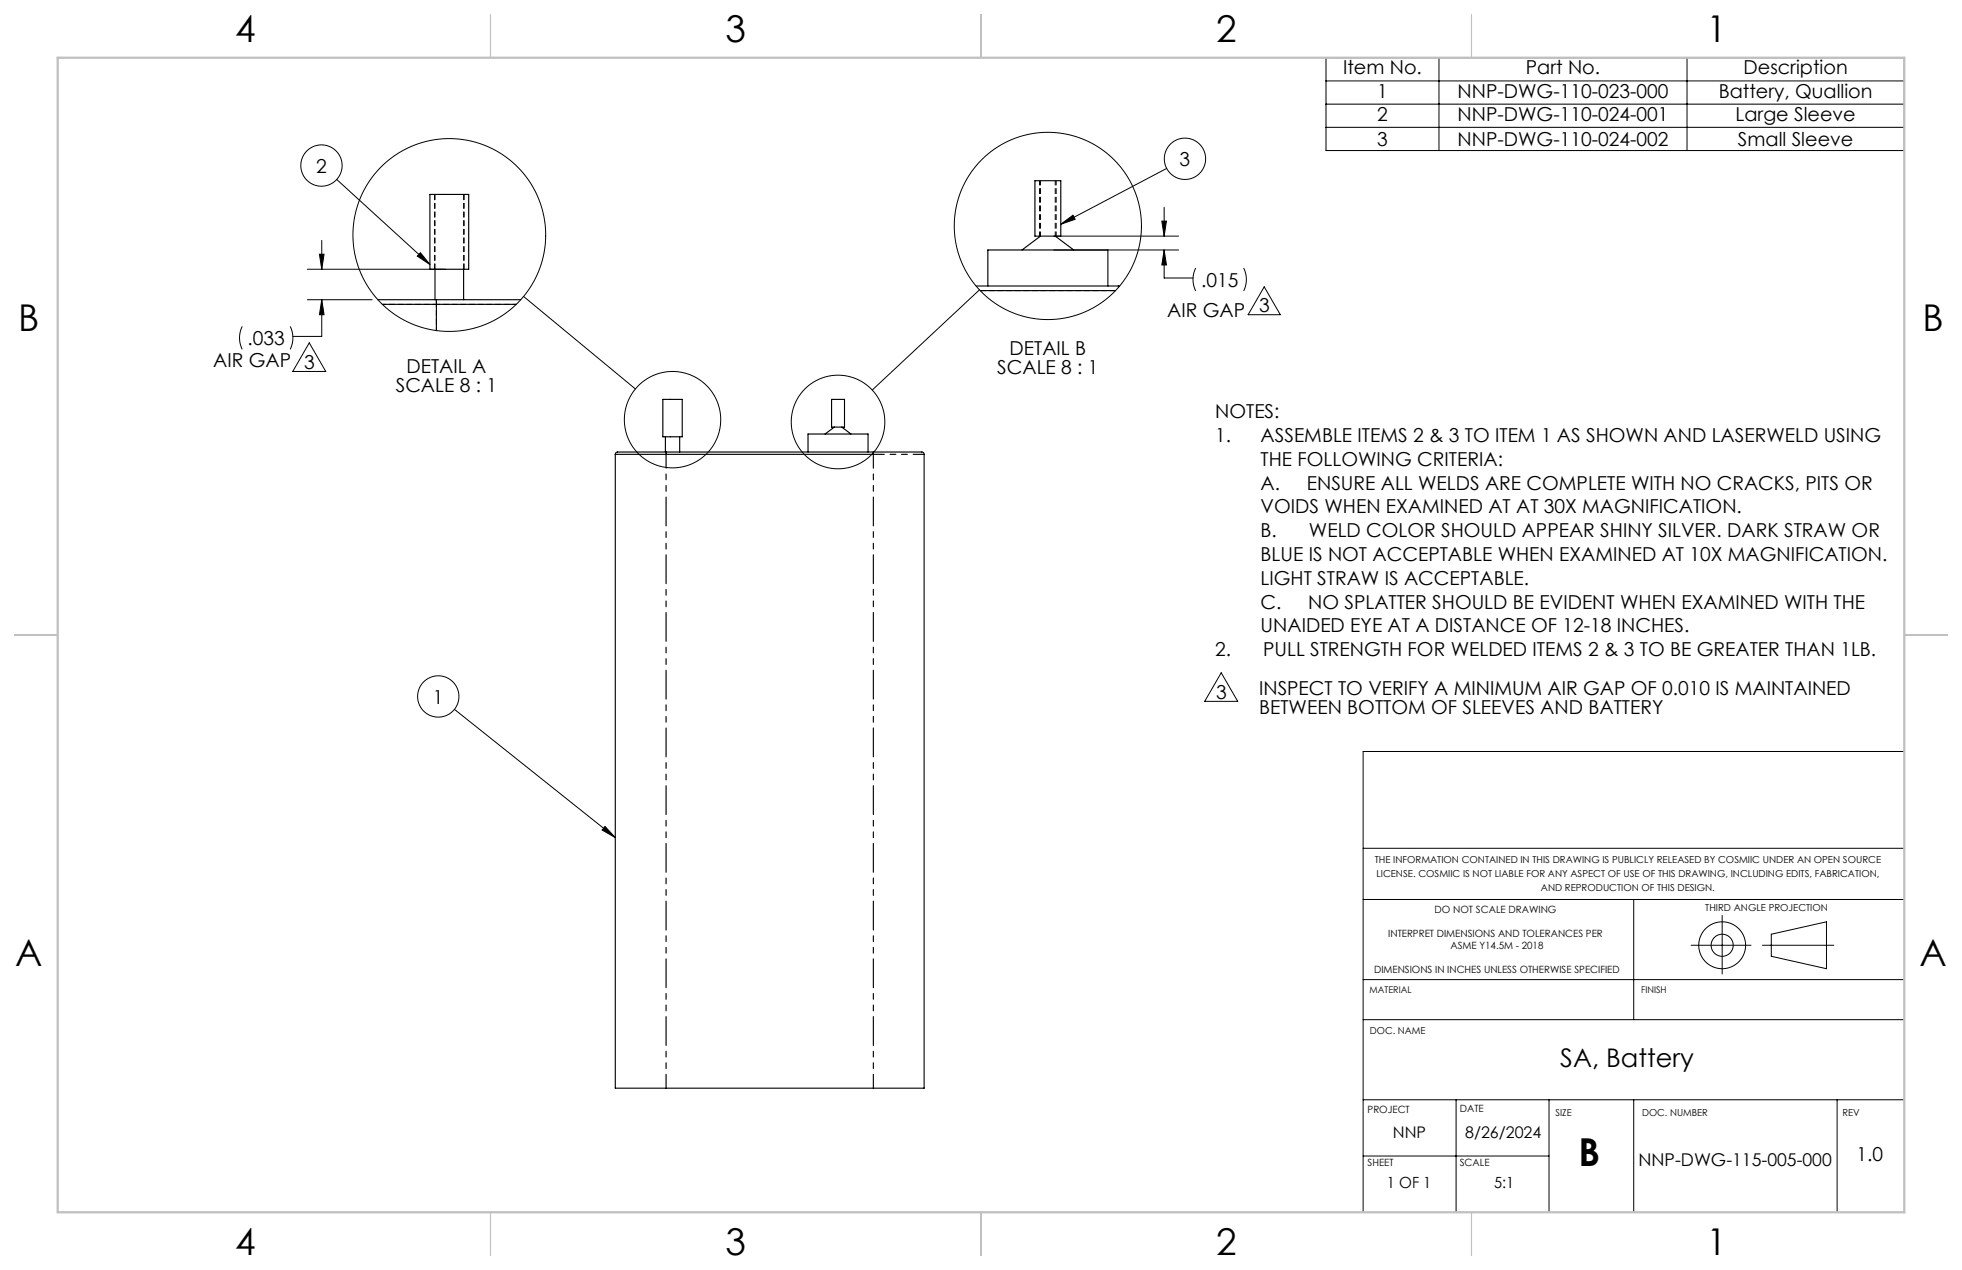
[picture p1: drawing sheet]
<svg xmlns="http://www.w3.org/2000/svg" width="432mm" height="279mm" viewBox="0 0 432 279" stroke-linecap="round" stroke-linejoin="round" font-family="sans-serif">
<g fill="none" stroke="#000" stroke-width=".25">
<path d="M227.8 39.8h5.7v12.1h-5.7zM94.6 42.8h8.6v16.4h-8.6zM95.7 59.2v6.7M102 59.2v6.7M229 51.9l-4.1 3.1M232.2 51.9l4.1 3.1M83.2 65.9h12.8M84.1 67h11.9M96 65.9v1.1M96 67h17.6M96 65.9h18.6M96 67v5.7"/>
<path d="M214.8 62.9h31.6M215.7 63.9h29.8M217.4 62.9v-7.9h26.4v7.9M246.2 62.9v.3M135.4 100h11.2M145.9 87.9h4.2v8.2h-4.2zM146.4 96.1v3.3M146.6 99.4h-10.7l-.3 .2-.2 .4M146.6 99.4v.6M146.6 99.4h45.6M149.6 96.1v3.3M177.8 99.4v-3.9h13.2v3.9"/>
<path d="M183 87.9h2.9v6.1h-2.9zM183.6 94l-2 1.5M185.2 94l2.1 1.5M192.2 99.4h10.7l.3 .2 .2 .4v139.4h-68v-139.4M192.2 99.4v.6h-45.6"/>
</g>
<path d="M146.6 100v139.4M192.2 100v139.4" fill="none" stroke="#000" stroke-width=".25" stroke-dasharray="6.3 1.3 1.3 1.3 1.3 1.3" stroke-dashoffset="3.3"/>
<path d="M203.4 100h-11.2" fill="none" stroke="#000" stroke-width=".25" stroke-dasharray="6.3 1.3 1.3 1.3 1.3 1.3" stroke-dashoffset="3.9"/>
<path d="M96 65.9v1.1" fill="none" stroke="#000" stroke-width=".22" stroke-dasharray="1.3 .6" stroke-dashoffset=".5" stroke-linecap="butt"/>
<path d="M96 67v5.7" fill="none" stroke="#000" stroke-width=".22" stroke-dasharray="1.3 .6" stroke-dashoffset=".6" stroke-linecap="butt"/>
<path d="M84.1 67h11.9M96 67h17.6" fill="none" stroke="#000" stroke-width=".22" stroke-dasharray="1.3 .6" stroke-dashoffset=".4" stroke-linecap="butt"/>
<path d="M95.6 42.8v16.4M95.7 42.8v16.4M102 59.2v-16.4M102.1 59.2v-16.4M215.7 63.9h29.8M246.2 63.2v-.3" fill="none" stroke="#000" stroke-width=".22" stroke-dasharray="1.3 .6" stroke-linecap="butt"/>
<g fill="none" stroke="#000" stroke-width=".22">
<path d="M291.8 12.7h127.3v20.4h-127.3zM291.8 17.8h127.3M316.7 12.7v20.4M371.3 12.7v20.4M74.1 39.5l20.5 18.7M256.8 37.1l-23.3 12.2M291.8 22.9h127.3M291.8 28h127.3M67.6 59.2h30M70.3 55.9h1l-.5 3.3zM70.8 52.9v6.3M92.5 55.6l2.1 2.6-2.8-1.9z"/>
<path d="M231.9 51.9h27.5M231.9 55h27.5M233.5 49.3l2.6-2 .5 .9zM255.7 48.6h1l-.5 3.3zM256.2 55l.5 3.3h-1zM256.2 55v6.2h6.4M256.2 45.6v6.3M263.2 59a5.6 5.6 0 0 0 0 5M273.7 59a5.6 5.6 0 0 1 0 5M53.3 71.8a5.6 5.6 0 0 0 0 5.1M63.9 71.8a5.6 5.6 0 0 1 0 5.1M67.6 65.9h14.3"/>
<path d="M68.1 75.4l3.6 6.3h-7.3zM70.8 65.9l.5 3.3h-1zM70.8 65.9v8.1h-6.3M115.2 65.2l24.6 20.4M215.6 63.8l-23.6 22M278.2 63.1l3.6 6.1h-7.1zM100 156.1l35.4 28.2M268.8 148l3.6 6.3h-7.3zM419.1 165.3h-119.1v101.4M133.1 181.8l2.3 2.5-2.9-1.7zM300 186.6h119.1M300 197.9h119.1"/>
<path d="M359.5 197.9v26.4M300 215.5h119.1M372.2 208h13.2M379 201.4v12.9M387.9 208h15.7M389.8 205.5l12.2-2.7v10.3l-12.2-2.7zM300 224.3h119.1M300 242h119.1M300 254.3h40.9M320.5 242v24.7M340.9 242v24.7M359.5 242v24.7"/>
<path d="M404.3 242v24.7"/>
<circle cx="70.7" cy="36.4" r="4.5"/>
<circle cx="260.8" cy="34.9" r="4.5"/>
<circle cx="98.9" cy="51.7" r="21.2"/>
<circle cx="230.6" cy="49.7" r="20.6"/>
<circle cx="148" cy="92.3" r="10.6"/>
<circle cx="184.4" cy="92.8" r="10.3"/>
<circle cx="96.5" cy="153.2" r="4.5"/>
<circle cx="379" cy="208" r="5.2"/>
<circle cx="379" cy="208" r="2.43"/>
</g>
<path d="M228.8 39.8v12.1M229 39.8v12.1M232.2 51.9v-12.1M232.4 51.9v-12.1" fill="none" stroke="#000" stroke-width=".22" stroke-dasharray="1.3 .6" stroke-dashoffset=".3" stroke-linecap="butt"/>
<path d="M107.9 3.2v9.5M215.9 3.2v9.5M323.8 3.2v9.5M3.2 139.7h9.5M419.1 139.7h9.5M107.9 266.7v9.5M215.9 266.7v9.5M323.8 266.7v9.5" fill="none" stroke="#c0c0c0" stroke-width=".25"/>
<path d="M12.7 12.7h406.4v254h-406.4z" fill="none" stroke="#c0c0c0" stroke-width=".5"/>
<path d="M133.1 181.8l2.3 2.5-2.9-1.7zM70.3 55.9h1l-.5 3.3zM70.8 65.9l.5 3.3h-1zM92.5 55.6l2.1 2.6-2.8-1.9zM255.7 48.6h1l-.5 3.3zM256.2 55l.5 3.3h-1zM233.5 49.3l2.6-2 .5 .9z" fill="#000"/>
<text font-size="8.5" x="347.4" y="256.5">B</text>
<g font-size="8.1">
<text x="51.7" y="9.3">4</text>
<text x="159.7" y="9.3">3</text>
<text x="267.6" y="9.3">2</text>
<text x="375.6" y="9.3">1</text>
<text x="4" y="72.8">B</text>
<text x="423.1" y="72.8">B</text>
<text x="3.3" y="212.5">A</text>
<text x="422.4" y="212.5">A</text>
<text x="51.7" y="276">4</text>
<text x="159.7" y="276">3</text>
<text x="267.6" y="276">2</text>
<text x="375.6" y="276">1</text>
</g>
<text font-size="5.6" x="343.4" y="234.7">SA, Battery</text>
<g font-size="4.2">
<text x="295.6" y="16.4">Item No.</text>
<text x="335.8" y="16.4">Part No.</text>
<text x="383.7" y="16.4">Description</text>
<text x="303.1" y="21.5">1</text>
<text x="320.8" y="21.5">NNP-DWG-110-023-000</text>
<text x="378.3" y="21.5">Battery, Quallion</text>
<text x="303.1" y="26.6">2</text>
<text x="320.8" y="26.6">NNP-DWG-110-024-001</text>
<text x="382" y="26.6">Large Sleeve</text>
<text x="303.1" y="32.1">3</text>
<text x="320.8" y="32.1">NNP-DWG-110-024-002</text>
<text x="382.5" y="32.1">Small Sleeve</text>
<text x="69.6" y="38">2</text>
<text x="259.6" y="36.5">3</text>
<text x="264.3" y="63.1">.015</text>
<text x="256.9" y="69.7">AIR GAP</text>
<text x="277.1" y="68.6">3</text>
<text x="54.5" y="75.9">.033</text>
<text x="46.9" y="80.8">AIR GAP 3</text>
<text x="89.5" y="82.1">DETAIL A</text>
<text x="219.5" y="82.3">SCALE 8 : 1</text>
<text x="222.2" y="78.1">DETAIL B</text>
<text x="87.1" y="86.2">SCALE 8 : 1</text>
<text x="267.4" y="92">NOTES:</text>
<text x="267.4" y="97.2">1.</text>
<text x="277.4" y="97.2">ASSEMBLE ITEMS 2 &amp; 3 TO ITEM 1 AS SHOWN AND LASERWELD USING</text>
<text x="277.4" y="102.5">THE FOLLOWING CRITERIA:</text>
<text x="277.4" y="107.7">A.</text>
<text x="287.6" y="107.7">ENSURE ALL WELDS ARE COMPLETE WITH NO CRACKS, PITS OR</text>
<text x="277.4" y="112.9">VOIDS WHEN EXAMINED AT AT 30X MAGNIFICATION.</text>
<text x="277.4" y="118.2">B.</text>
<text x="288.1" y="118.2">WELD COLOR SHOULD APPEAR SHINY SILVER. DARK STRAW OR</text>
<text x="277.4" y="123.4">BLUE IS NOT ACCEPTABLE WHEN EXAMINED AT 10X MAGNIFICATION.</text>
<text x="277.4" y="128.6">LIGHT STRAW IS ACCEPTABLE.</text>
<text x="277.4" y="133.9">C.</text>
<text x="287.9" y="133.9">NO SPLATTER SHOULD BE EVIDENT WHEN EXAMINED WITH THE</text>
<text x="277.4" y="139.1">UNAIDED EYE AT A DISTANCE OF 12-18 INCHES.</text>
<text x="267.4" y="144.3">2.</text>
<text x="278" y="144.3">PULL STRENGTH FOR WELDED ITEMS 2 &amp; 3 TO BE GREATER THAN 1LB.</text>
<text x="95.3" y="154.8">1</text>
<text x="267.6" y="153.7">3</text>
<text x="277.1" y="152.9">INSPECT TO VERIFY A MINIMUM AIR GAP OF 0.010 IS MAINTAINED</text>
<text x="277.1" y="157.1">BETWEEN BOTTOM OF SLEEVES AND BATTERY</text>
<text x="408.6" y="255.4">1.0</text>
</g>
<text font-size="3.9" x="360.6" y="256.5">NNP-DWG-115-005-000</text>
<g font-size="3.5">
<text x="306.5" y="250.4">NNP</text>
<text x="322.5" y="250.4">8/26/2024</text>
</g>
<g font-size="3.4">
<text x="305.2" y="261.4">1 OF 1</text>
<text x="328.8" y="261.4">5:1</text>
</g>
<g font-size="2.2">
<text x="315.7" y="200.8">DO NOT SCALE DRAWING</text>
<text x="305.5" y="206.1">INTERPRET DIMENSIONS AND TOLERANCES PER</text>
<text x="319.2" y="208.8">ASME Y14.5M - 2018</text>
<text x="302.4" y="214.1">DIMENSIONS IN INCHES UNLESS OTHERWISE SPECIFIED</text>
<text x="301" y="244.9">PROJECT</text>
<text x="321.3" y="244.6">DATE</text>
<text x="301" y="256.5">SHEET</text>
<text x="321.3" y="256.5">SCALE</text>
</g>
<g font-size="2.1">
<text x="302.5" y="189.8">THE INFORMATION CONTAINED IN THIS DRAWING IS PUBLICLY RELEASED BY COSMIIC UNDER AN OPEN SOURCE</text>
<text x="302.9" y="192.9">LICENSE. COSMIIC IS NOT LIABLE FOR ANY ASPECT OF USE OF THIS DRAWING, INCLUDING EDITS, FABRICATION,</text>
<text x="339.1" y="196">AND REPRODUCTION OF THIS DESIGN.</text>
<text x="375.3" y="200.4">THIRD ANGLE PROJECTION</text>
<text x="301.5" y="227.5">DOC. NAME</text>
<text x="342.3" y="245.4">SIZE</text>
<text x="361.4" y="245.4">DOC. NUMBER</text>
<text x="405.5" y="245.4">REV</text>
</g>
<g font-size="2">
<text x="301.4" y="218.5">MATERIAL</text>
<text x="361.2" y="218.5">FINISH</text>
</g>
</svg>
